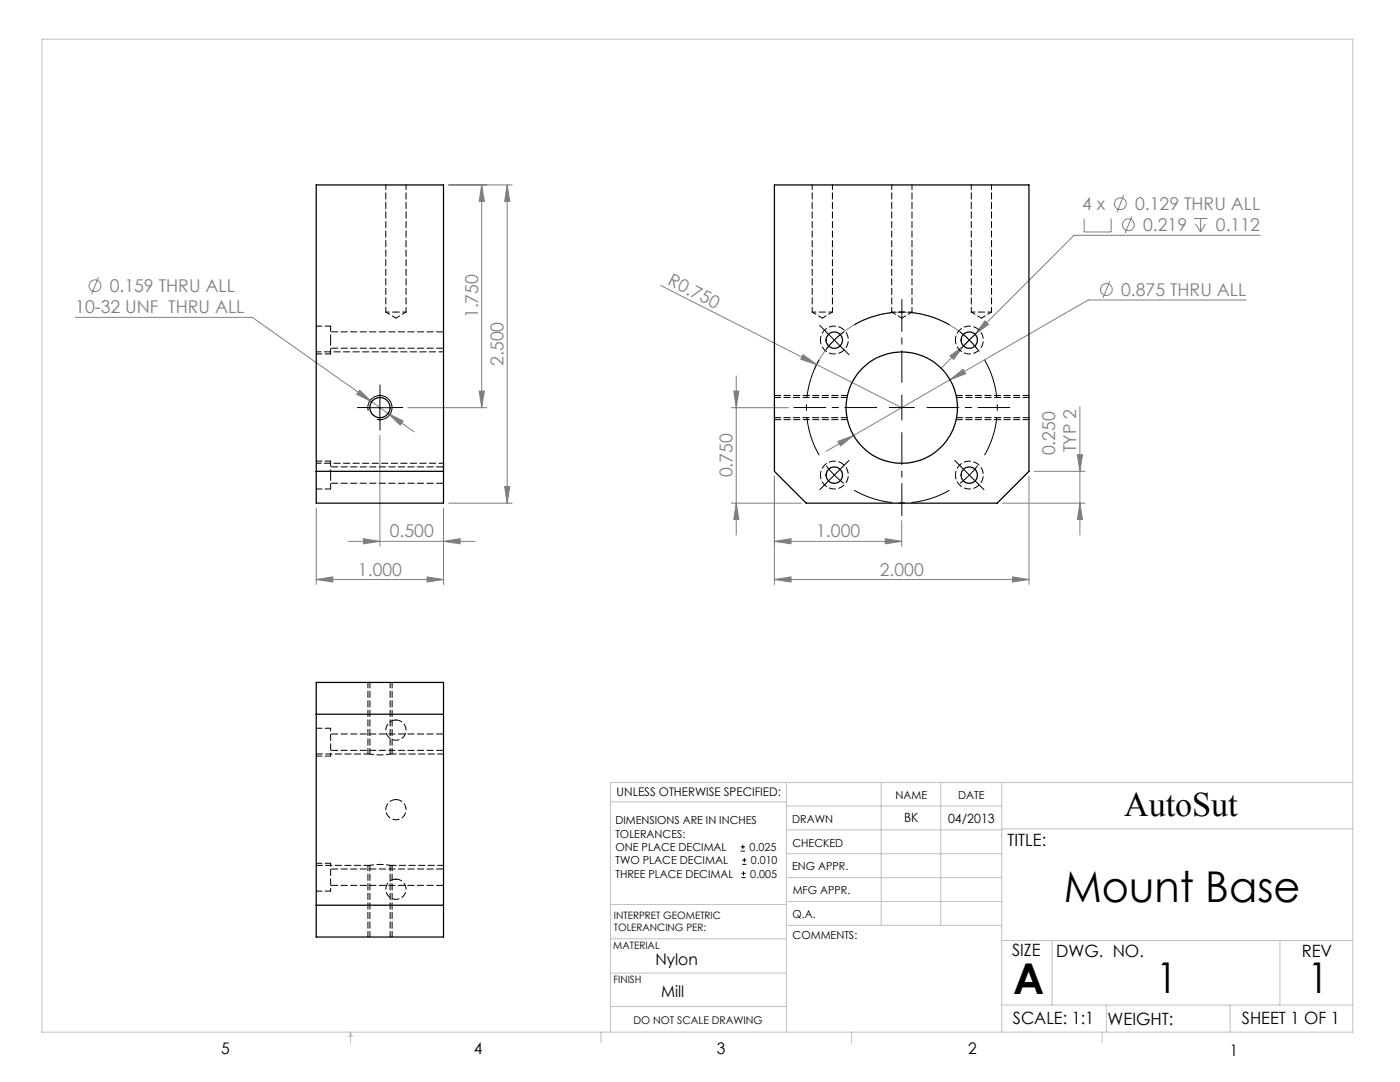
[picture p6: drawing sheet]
<svg xmlns="http://www.w3.org/2000/svg" width="279mm" height="216mm" viewBox="0 0 279 216" stroke-linecap="round" stroke-linejoin="round" font-family="sans-serif">
<g fill="none" stroke="#808080" stroke-width=".2">
<path d="M89.5 36.9h12.7M96.1 36.9l.6 3.3h-1.1zM96.1 36.9v44.5M101.2 36.9l.5 3.3h-1zM101.2 36.9v63.5M224.3 38.9l-1.4 3.4M19.6 55.3l-1.3 3.4M131.9 57l31.1 15.7M216.4 43.6v2.7h5.4v-2.7M221.5 56.1l-1.4 3.3M225.9 43.2l-1.4 3.3M238.3 43.6h2.6"/>
<path d="M238.6 44.7l1 1.6M239.6 43.6v2.7M240.6 44.7l-1 1.6M248.7 59.9h-31.5l-27.6 15.9M251.5 47h-37.2l-19.7 19.7M15 63.3h35.3l32.4 22.9M71.8 77.9l2.4 2.3-3-1.5zM95.6 78h1.1l-.6 3.4zM146.4 78h1.1l-.6 3.4zM146.9 75v31.8M160.3 70.8l2.7 1.9-3.2-1zM163 72.7l17 8.7"/>
<path d="M189.6 71l2.7-2-2 2.7zM189.6 75.8l2.6-2.1 .5 .9zM189.6 75.8l-19.2 11.1M192.3 69l-4.5 4.5M194.6 66.7l-2.3 2.3M195.5 70.2a19.1 19.1 0 0 0-32.9 3.4M196.6 64l.7 .7-2.7 2zM75.8 86.9v22.1M77.5 82.5l3 1.5-.6 .8zM81.4 81.4h15.8M100.7 97.1h1l-.5 3.3zM145.9 81.4h11.5"/>
<path d="M154.6 95v21.6M167.2 88.1l3.2-1.2-2.7 2.1zM170.4 86.9l-5.5 3.2M205.4 95v21.6M206.4 94.1h10.1M215 90.7h1l-.5 3.4zM215.5 81.1v25.7M63.1 115.6l3.3-.5v1zM63.1 101.4v15.2M63.1 115.6h25.4M69.5 108h25.4M72.5 107.5l3.3 .5-3.3 .5z"/>
<path d="M85.2 115.1l3.3 .5-3.3 .5zM88.5 108l3.3-.5v1zM88.5 101.4v15.2M89.5 100.4h12.7M145.9 100.4h14M146.9 100.4l.6 3.3h-1.1zM154.6 108l3.3-.5v1zM154.6 115.6l3.3-.5v1zM154.6 115.6h50.8M154.6 108h25.4M176.7 107.5l3.3 .5-3.3 .5zM180 103.9v5.1"/>
<path d="M200 100.4h16.5M202.1 115.1l3.3 .5-3.3 .5zM215.5 100.4l.5 3.3h-1z"/>
<circle cx="19" cy="57" r="1.18"/>
<circle cx="220.8" cy="57.8" r="1.17"/>
<circle cx="223.6" cy="40.6" r="1.18"/>
<circle cx="225.2" cy="44.8" r="1.18"/>
</g>
<g fill="none" stroke="#000" stroke-width=".2">
<path d="M75.8 78.8v5.1M164.7 66.1l3.6 3.5M168.4 66.2l-2.1 1.9-1.4 1.6M73.3 81.4h5M73.5 82a2.41 2.41 0 0 1 2.1-3.1 2.41 2.41 0 0 1 2.6 2.6 2.41 2.41 0 0 1-3 2.2M147.8 169.8h.9M147.8 169h.9M148 175.1h.8M148 174.3h.8M148.1 172.5h.8M148.1 171.6h.8M148.2 168.6v.8"/>
<path d="M148.4 173.9v.8M148.6 171.2v.8"/>
</g>
<path d="M193.5 67.8l-1.9-1.6M193.5 67.8l1.6 1.9M166.5 94.8l1.9 1.6M166.5 94.8l-1.6-1.9M193.5 94.8l1.6-1.9M193.5 94.8l-1.9 1.6" fill="none" stroke="#000" stroke-width=".2" stroke-dasharray="15.2 1.3 1.3 1.3" stroke-linecap="butt"/>
<path d="M163.5 71.8a19 19 0 0 0 0 19M189.5 64.8a19 19 0 0 0-19 0M170.5 97.8a19 19 0 0 0 19 0M196.5 90.8a19 19 0 0 0 0-19" fill="none" stroke="#000" stroke-width=".2" stroke-dasharray="15.2 1.3 1.3 1.3" stroke-dashoffset="7.2" stroke-linecap="butt"/>
<g fill="none" stroke="#c0c0c0" stroke-width=".2">
<path d="M8.4 7.8h261.6v198.2h-261.6zM121.8 160h35.2M157 156.1v49.9M175.9 156.1v28.5M187.7 156.1v28.5M199.9 156.1v49.9M270 156.1h-148.2v49.9M157 170.4h42.9M157 165.6h42.9M157 160.8h42.9M157 175.1h42.9M157 179.9h42.9"/>
<path d="M199.9 165.4h70.1M121.8 194.2h35.2M121.8 187.3h35.2M121.8 180.5h35.2M157 184.6h42.9M199.9 187.7h70.1M210 187.7v12.9M255.4 187.7v12.9M70 206v2.1M70 206l.3 .8h-.7zM119.9 206v2.1M121.8 200.8h35.2"/>
<path d="M170 206v2.1M199.9 200.6h70.1M220 206v2.1M220.8 200.6v5.4M245.5 200.6v5.4"/>
</g>
<g fill="none" stroke="#000" stroke-width=".2" stroke-dasharray="15.2 1.3 1.3 1.3">
<path d="M75.8 78.8v-2M164.7 66.1l-1.1-1.2M168.3 69.6l1.1 1.2M191.7 69.6l-1.2 1.2M193.5 67.8l1.7-1.7M193.5 67.8l-1.8 1.8M195.2 66.1l1.2-1.2M73.3 81.3h-2M75.8 83.8v2M78.3 81.3h2.1M164.7 96.6l-1.1 1.1M166.5 94.8l-1.8 1.8"/>
<path d="M166.5 94.8l1.8-1.8M168.3 93l1.1-1.1M180 81.3v-2.5M180 81.3h-2.5M180 81.3v2.5M180 81.3h2.5M191.7 93l-1.2-1.1M193.5 94.8l1.7 1.8M193.5 94.8l-1.8-1.8M195.2 96.6l1.2 1.1"/>
</g>
<path d="M169.1 78.9h-14.5M205.4 78.9h-14.6M169.1 83.7h-14.5M205.4 83.7h-14.6" fill="none" stroke="#000" stroke-width=".2" stroke-dasharray="1.3 .6"/>
<path d="M73.4 150.5v-14.3M78.3 150.5v-14.3M73.4 187v-14.3M78.3 187v-14.3" fill="none" stroke="#000" stroke-width=".2" stroke-dasharray="1.3 .6" stroke-dashoffset=".2"/>
<path d="M180 76.3v-16.5M175 81.3h-16.6M180 86.3v16.6M185 81.3h16.5" fill="none" stroke="#000" stroke-width=".2" stroke-dasharray="15.2 1.3 1.3 1.3" stroke-dashoffset="8.9"/>
<g fill="#808080">
<path d="M160.3 70.8l2.7 1.9-3.2-1z"/>
<path d="M85.2 115.1l3.3 .5-3.3 .5zM63.1 115.6l3.3-.5v1zM88.5 108l3.3-.5v1zM72.5 107.5l3.3 .5-3.3 .5z"/>
<path d="M77.5 82.5l2.4 2.3 .6-.8zM71.8 77.9l-.6 .8 3 1.5zM154.6 108l3.3-.5v1zM176.7 107.5l3.3 .5-3.3 .5zM154.6 115.6l3.3-.5v1zM202.1 115.1l3.3 .5-3.3 .5zM189.6 71l.7 .7 2-2.7zM196.6 64l-2 2.7 2.7-2zM167.2 88.1l.5 .9 2.7-2.1zM189.6 75.8l3.1-1.2-.5-.9z"/>
<path d="M146.9 100.4l.6 3.3h-1.1zM146.4 78h1.1l-.6 3.4zM215.5 100.4l.5 3.3h-1zM215 90.7h1l-.5 3.4z"/>
<path d="M96.1 36.9l.6 3.3h-1.1zM95.6 78h1.1l-.6 3.4zM101.2 36.9l.5 3.3h-1zM100.7 97.1h1l-.5 3.3z"/>
</g>
<g fill="none" stroke="#000" stroke-width=".25">
<path d="M63.1 36.9h25.4v63.5h-25.4zM154.6 36.9h50.8v57.2l-6.4 6.3h-38.1l-6.3-6.3zM63.1 94.1h25.4M63.1 136.2h25.4v50.8h-25.4zM63.1 142.5h25.4M63.1 180.6h25.4"/>
<circle cx="166.5" cy="67.9" r="1.64"/>
<circle cx="193.4" cy="67.9" r="1.63"/>
<circle cx="75.8" cy="81.3" r="2.02"/>
<circle cx="166.5" cy="94.8" r="1.65"/>
<circle cx="179.9" cy="81.3" r="11.1"/>
<circle cx="193.4" cy="94.8" r="1.64"/>
</g>
<path d="M77 62.3h2M79 62.3h2" fill="none" stroke="#000" stroke-width=".2" stroke-dasharray="1.3 .6" stroke-dashoffset=".6"/>
<g fill="none" stroke="#000" stroke-width=".2" stroke-dasharray="1.3 .6" stroke-dashoffset=".2">
<path d="M63.1 70.6h2.9M66 67.8v-2.7M66 70.6v-2.8M66 65.1h-2.9M63.1 97.6h2.9M66 94.8v-2.8M66 97.6v-2.8M66 92h-2.9M73.8 136.2v14.3M63.1 150.9h2.9M66 145.3h-2.9M77.9 150.5v-14.3"/>
<path d="M63.1 177.8h2.9M66 172.3h-2.9M73.8 172.7v14.3M77.9 187v-14.3"/>
</g>
<path d="M77 36.9v25.4M162.1 36.9v25.4M178 36.9v25.4M193.8 36.9v25.4M81 62.3v-25.4M88.5 70.2h-25.4M166.1 62.3v-25.4M182 62.3v-25.4M197.9 62.3v-25.4M63.1 92.4h25.4" fill="none" stroke="#000" stroke-width=".2" stroke-dasharray="1.3 .6" stroke-dashoffset=".3"/>
<path d="M77 62.3l2 1.2M79 63.5l2-1.2M162.1 62.3l2 1.2M164.1 63.5l2-1.2M178 62.3l2 1.2M180 63.5l2-1.2M193.8 62.3l2.1 1.2M195.9 63.5l2-1.2" fill="none" stroke="#000" stroke-width=".2" stroke-dasharray="1.3 .6" stroke-dashoffset=".4"/>
<path d="M66 69.5h22.5M88.5 66.2h-22.5M66 96.4h22.5M88.5 93.2h-22.5M66 149.7h22.5M88.5 146.5h-22.5M66 176.7h22.5M88.5 173.4h-22.5" fill="none" stroke="#000" stroke-width=".2" stroke-dasharray="1.3 .6" stroke-dashoffset="-.2"/>
<path d="M162.1 62.3h4M163.7 67.8a2.78 2.78 0 0 1 4.1-2.4 2.78 2.78 0 0 1 .3 4.7 2.78 2.78 0 0 1-4.3-1.8l-.1-.5M178 62.3h4M190.7 67.8a2.78 2.78 0 0 1 4-2.4 2.78 2.78 0 0 1 .4 4.7 2.78 2.78 0 0 1-4.4-1.8v-.5M193.8 62.3h4.1M163.7 94.8a2.78 2.78 0 0 1 4.1-2.5 2.78 2.78 0 0 1 .3 4.8 2.78 2.78 0 0 1-4.3-1.9l-.1-.4M190.7 94.8a2.78 2.78 0 0 1 4-2.5 2.78 2.78 0 0 1 .4 4.8 2.78 2.78 0 0 1-4.4-1.9v-.4M73.8 150.5a11.1 11.1 0 0 0 4.1 0M77.9 172.7a11.1 11.1 0 0 0-4.1 0" fill="none" stroke="#000" stroke-width=".2" stroke-dasharray="1.3 .6" stroke-dashoffset=".5"/>
<path d="M169.1 79.3h-14.5M205.4 79.3h-14.5M154.6 83.3h14.5M190.9 83.3h14.5M73.8 150.5h-10.7M88.5 150.5h-10.6M63.1 172.7h10.7M77.9 172.7h10.6" fill="none" stroke="#000" stroke-width=".2" stroke-dasharray="1.3 .6" stroke-dashoffset=".1"/>
<path d="M66 150.9v-5.6M66 177.8v-5.5" fill="none" stroke="#000" stroke-width=".2" stroke-dasharray="1.3 .6" stroke-dashoffset=".7"/>
<path d="M79 159.5a2.02 2.02 0 0 1 1.8 3 2.02 2.02 0 0 1-3.4 .3 2.02 2.02 0 0 1 1.3-3.2l.3-.1M79 143.7a2.02 2.02 0 0 1 1.8 2.9 2.02 2.02 0 0 1-3.4 .3 2.02 2.02 0 0 1 1.3-3.2h.3M79 175.4a2.02 2.02 0 0 1 1.8 2.9 2.02 2.02 0 0 1-3.4 .3 2.02 2.02 0 0 1 1.3-3.2h.3" fill="none" stroke="#000" stroke-width=".2" stroke-dasharray="1.3 .6"/>
<g font-size="8.5">
<text x="212.3" y="179.9">Mount Base</text>
<text x="202.2" y="198.3">A</text>
<text x="230.8" y="198.1">1</text>
<text x="260.9" y="198.1">1</text>
</g>
<text font-size="6.9" x="224.3" y="162.9">AutoSut</text>
<g font-size="3.5" fill="#808080">
<text x="216" y="42">4 x</text>
<text x="226.5" y="42">0.129 THRU ALL</text>
<text x="228.1" y="46.2">0.219</text>
<text x="242.7" y="46.2">0.112</text>
<text x="21.9" y="58.3">0.159 THRU ALL</text>
<text x="133.1" y="56.7" transform="rotate(27 133.1 56.7)">R0.750</text>
<text x="223.7" y="59.1">0.875 THRU ALL</text>
<text x="15" y="62.5">10-32 UNF THRU ALL</text>
<text x="95.4" y="63.5" transform="rotate(-90 95.4 63.5)">1.750</text>
<text x="100.5" y="73" transform="rotate(-90 100.5 73)">2.500</text>
<text x="146.2" y="95.2" transform="rotate(-90 146.2 95.2)">0.750</text>
<text x="210.6" y="90.8" transform="rotate(-90 210.6 90.8)">0.250</text>
<text x="214.8" y="90.3" transform="rotate(-90 214.8 90.3)">TYP 2</text>
<text x="77.8" y="107.2">0.500</text>
<text x="162.9" y="107.2">1.000</text>
<text x="71.4" y="114.8">1.000</text>
<text x="175.6" y="114.8">2.000</text>
</g>
<g font-size="3.4">
<text x="201.1" y="168.8">TITLE:</text>
<text x="202" y="190.8">SIZE</text>
<text x="210.8" y="190.9">DWG. NO.</text>
<text x="259.8" y="191">REV</text>
<text x="202.1" y="204.4">SCALE: 1:1</text>
<text x="221" y="204.5">WEIGHT:</text>
<text x="247.8" y="204.4">SHEET 1 OF 1</text>
</g>
<g font-size="3.2">
<text x="130.8" y="192.5">Nylon</text>
<text x="131.9" y="198.9">Mill</text>
<text x="44.2" y="210.4">5</text>
<text x="94.6" y="210.3">4</text>
<text x="143.1" y="210.4">3</text>
<text x="193.2" y="210.3">2</text>
<text x="245.4" y="210.6">1</text>
</g>
<g font-size="2.5">
<text x="180.4" y="164.1">BK</text>
<text x="189.2" y="164.2">04/2013</text>
</g>
<text font-size="2.4" x="123.1" y="158.9">UNLESS OTHERWISE SPECIFIED:</text>
<g font-size="2.2">
<text x="178.7" y="159.4">NAME</text>
<text x="191.2" y="159.4">DATE</text>
<text x="122.8" y="164.5">DIMENSIONS ARE IN INCHES</text>
<text x="122.8" y="167.1">TOLERANCES:</text>
<text x="158.1" y="164.2">DRAWN</text>
<text x="122.8" y="172.4">TWO PLACE DECIMAL</text>
<text x="122.8" y="169.8">ONE PLACE DECIMAL</text>
<text x="149.6" y="169.8">0.025</text>
<text x="149.9" y="172.5">0.010</text>
<text x="158.1" y="173.7">ENG APPR.</text>
<text x="158.2" y="169.1">CHECKED</text>
<text x="122.8" y="175.1">THREE PLACE DECIMAL</text>
<text x="149.7" y="175.1">0.005</text>
<text x="158.2" y="178.4">MFG APPR.</text>
<text x="158.2" y="183.2">Q.A.</text>
<text x="158.2" y="187.4">COMMENTS:</text>
</g>
<text font-size="2.1" x="126.4" y="204.3">DO NOT SCALE DRAWING</text>
<g font-size="2">
<text x="122.5" y="183.3">INTERPRET GEOMETRIC</text>
<text x="122.5" y="185.9">TOLERANCING PER:</text>
<text x="122.4" y="189.4">MATERIAL</text>
<text x="122.4" y="196.2">FINISH</text>
</g>
</svg>
